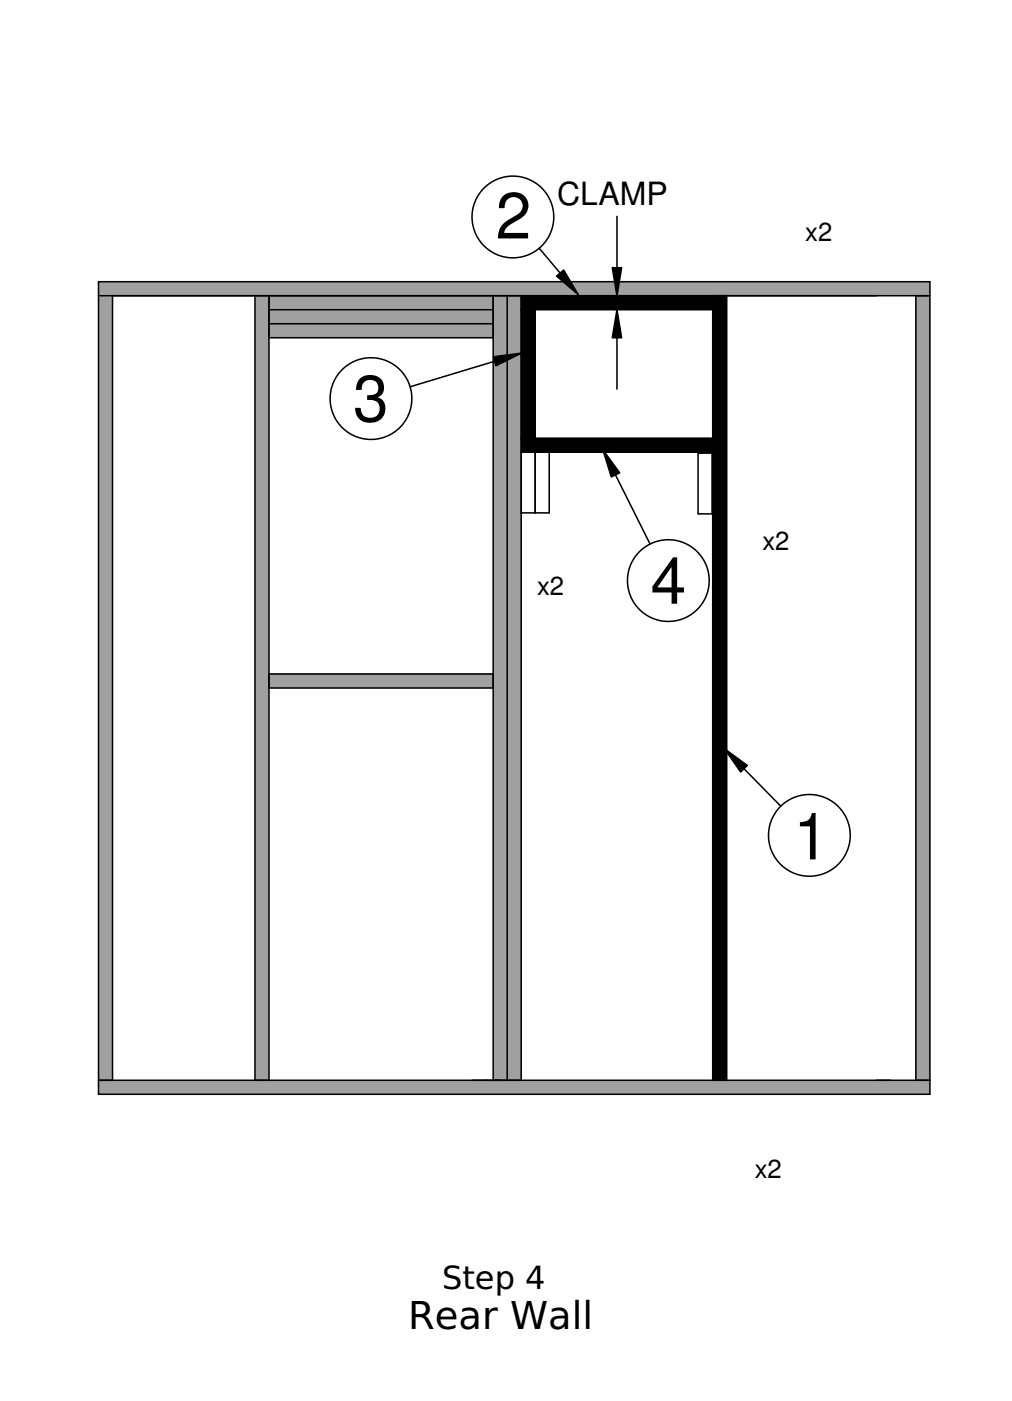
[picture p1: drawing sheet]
<svg xmlns="http://www.w3.org/2000/svg" width="165mm" height="229mm" viewBox="0 0 165 229" stroke-linecap="round" stroke-linejoin="round" font-family="sans-serif">
<path d="M85 48.3h31.3M116.3 71.5v104.8" fill="none" stroke="#000" stroke-width=".25"/>
<g fill="#a0a0a4">
<path d="M16.1 46h135.6v2.3h-135.6z" fill-rule="evenodd"/>
<path d="M16.1 48.3h2.3v128h-2.3z" fill-rule="evenodd"/>
<path d="M16.1 176.3h135.6v2.3h-135.6z" fill-rule="evenodd"/>
<path d="M149.4 48.4h2.3v127.9h-2.3z" fill-rule="evenodd"/>
</g>
<path d="M116.3 48.4h2.3v127.9h-2.3z" fill-rule="evenodd" fill="#000"/>
<g fill="#a0a0a4">
<path d="M41.6 48.3h2.3v128h-2.3z" fill-rule="evenodd"/>
<path d="M80.5 48.3h2.2v128h-2.2z" fill-rule="evenodd"/>
<path d="M82.7 48.3h2.3v128h-2.3z" fill-rule="evenodd"/>
<path d="M43.9 110h36.6v2.3h-36.6z" fill-rule="evenodd"/>
<path d="M43.9 48.3h36.6v6.8h-36.6z" fill-rule="evenodd"/>
</g>
<g fill="none" stroke="#000" stroke-width=".25">
<path d="M100.7 35.3v13M16.1 48.3h135.6v-2.3h-135.6v132.6h135.6v-130.2M18.4 48.3v128M41.6 48.3v128M43.9 48.3v128M43.9 50.5h36.6M43.9 55.1h36.6M43.9 52.8h36.6M80.5 48.3v128M82.7 48.3v128M85 50.5h31.3M85 48.3v128"/>
<path d="M85.1 57.6l-18.2 5.5M87.3 50.5v21M88 40.5l6.3 7.6M100.7 50.5v13M116.3 48.3v25.5h-31.3M118.6 48.3v128M149.4 48.4v127.9M85 71.5h31.3M87.3 73.8v9.9M89.6 73.8v9.9h-4.6M98.4 73.4l7.7 15.4M113.9 73.9h2.3v9.9h-2.3z"/>
<path d="M43.9 112.3h36.6M43.9 110h36.6M118.2 122.2l9.2 9.3M16.1 176.3h135.6"/>
<circle cx="83.7" cy="35.4" r="6.7"/>
<circle cx="60.5" cy="65" r="6.7"/>
<circle cx="109" cy="94.7" r="6.7"/>
<circle cx="132" cy="136.3" r="6.7"/>
</g>
<path d="M16.1 48.3h2.3" fill="none" stroke="#a0a0a4" stroke-width=".25"/>
<g fill="#000">
<path d="M80.5 58.2l4.6-.6-4.2 2.1zM90.8 45.1l1.2-1 2.3 4zM99.9 43.7h1.5l-.7 4.6zM100.7 50.5l.7 4.6h-1.5zM98.4 73.4l2.7 3.7-1.4 .7zM118.2 122.2l3.7 2.7-1.1 1.1z"/>
<path d="M85 48.3h31.3v2.2h-31.3z" fill-rule="evenodd"/>
<path d="M85 50.5h2.3v21h-2.3z" fill-rule="evenodd"/>
<path d="M85 71.5h31.3v2.3h-31.3z" fill-rule="evenodd"/>
</g>
<path d="M80.5 58.2l4.6-.6-4.2 2.1zM90.8 45.1l1.2-1 2.3 4zM99.9 43.7h1.5l-.7 4.6zM100.7 50.5l.7 4.6h-1.5zM98.4 73.4l2.7 3.7-1.4 .7zM118.2 122.2l3.7 2.7-1.1 1.1z" fill="#000" stroke="#000" stroke-width=".25"/>
<g font-size="10.5">
<text x="80.9" y="38.9">2</text>
<text x="57.6" y="68.7">3</text>
<text x="106.1" y="98.5">4</text>
<text x="129.4" y="140.2">1</text>
</g>
<text font-size="6.3" x="66.6" y="216.8">Rear Wall</text>
<g font-size="5.2">
<text x="90.9" y="33.5">CLAMP</text>
<text x="72.1" y="210.3">Step 4</text>
</g>
<g font-size="4.2">
<text x="131.4" y="39.3">x2</text>
<text x="124.4" y="89.8">x2</text>
<text x="87.6" y="97">x2</text>
<text x="123.1" y="192.2">x2</text>
</g>
</svg>
